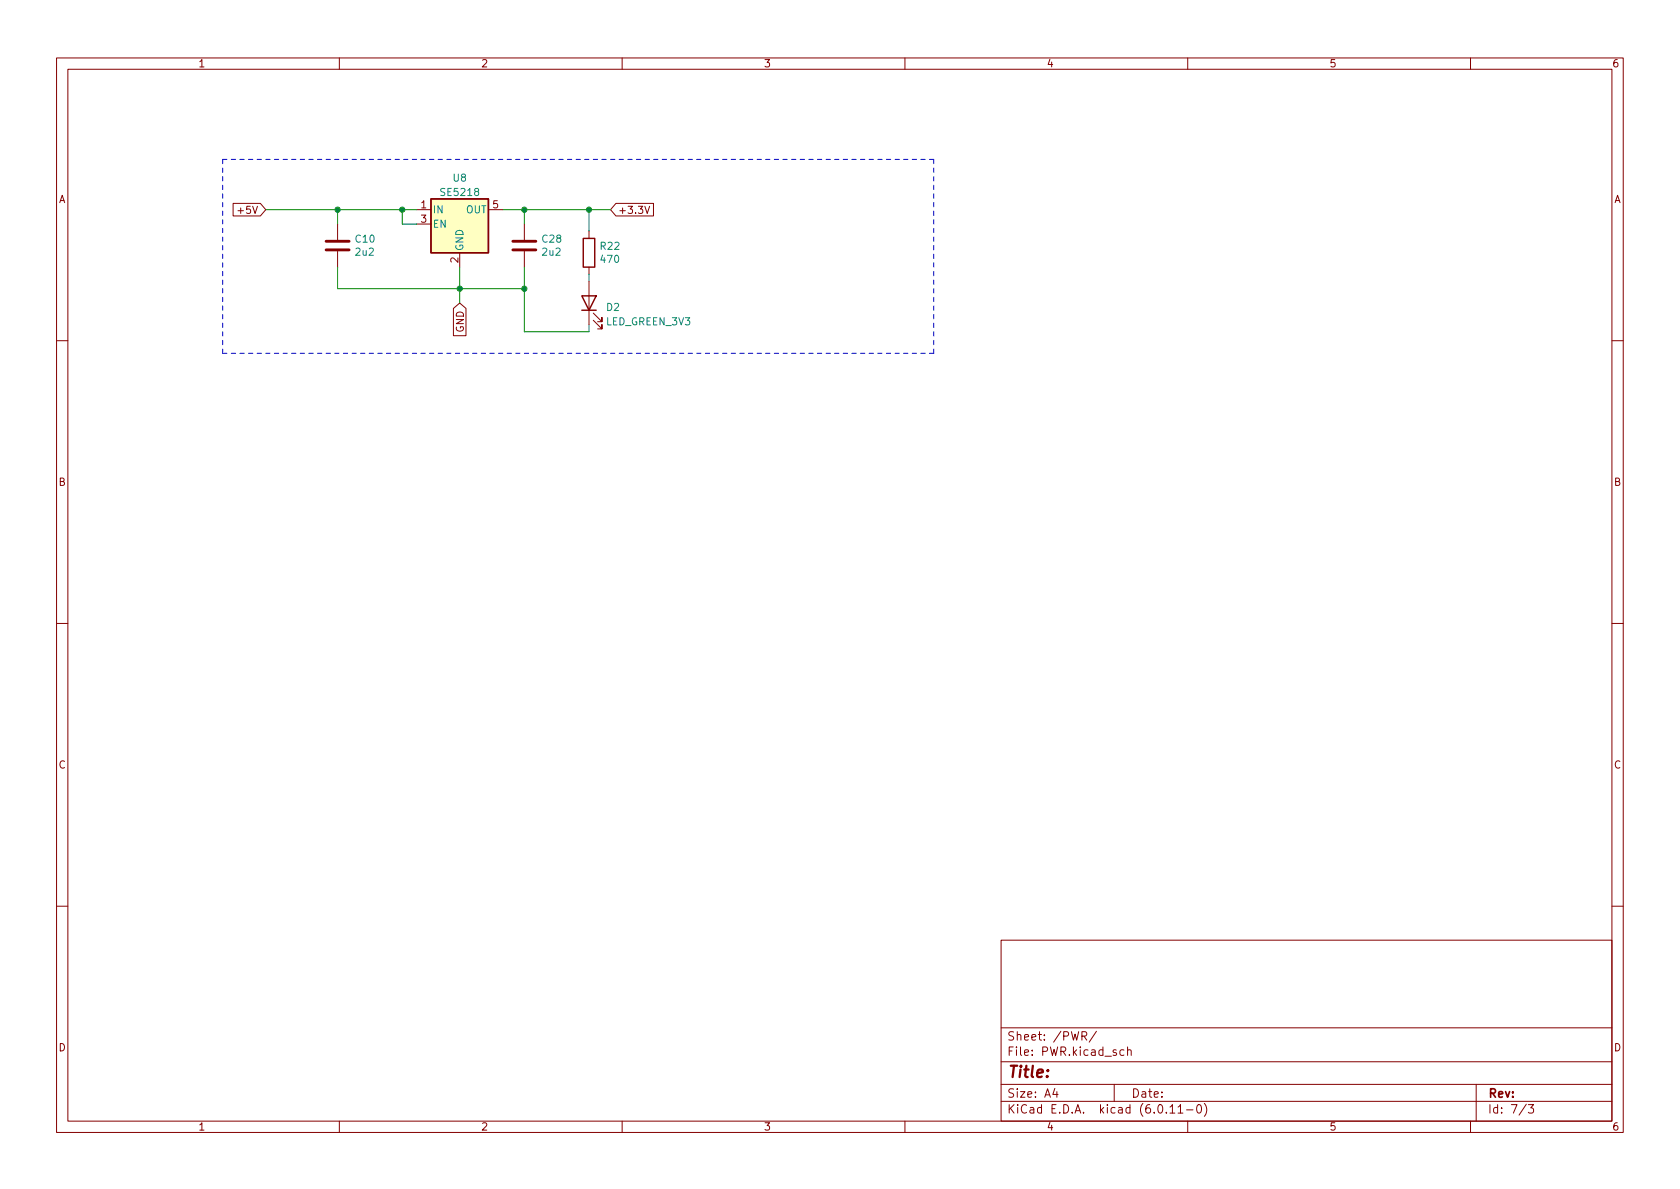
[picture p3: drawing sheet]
<svg xmlns="http://www.w3.org/2000/svg" width="297mm" height="210mm" viewBox="0 0 297 210" stroke-linecap="round" stroke-linejoin="round" font-family="sans-serif">
<g fill="none" stroke="#840000" stroke-width=".18">
<path d="M10 10.2h277v190.1h-277zM12 12.2h273v186.1h-273zM60 10.2v2M110 10.2v2M160 10.2v2M210 10.2v2M260 10.2v2M41.2 36h4.8l1 1.1-1 1.1h-4.8zM44.7 36.5l.4 1.2 .4-1.2M59.7 39.6v2.8M73.7 37.1h2.5M73.7 39.6h2.5"/>
<path d="M86.4 37.1h2.5M92.7 39.6v2.8M108.9 36h6.6v2.2h-6.6l-1-1.1zM114 36.5l.4 1.2 .5-1.2M59.7 44.4v2.8M80.2 54.5l1.1-.9 1.1 .9v4.9h-2.2zM81.3 44.7v2.5M92.7 44.4v2.8M104.1 40.9v1.3M104.1 47.2v1.3M104.1 49.8v7.6M104.9 56.6l1.5 1.6v-.8v.8h-.7"/>
<path d="M104.9 55.4l1.5 1.5v-.8v.8h-.7M10 60.2h2M285 60.2h2M10 110.2h2M285 110.2h2M10 160.2h2M177 166.3h108v32h-108zM285 160.2h2M60 198.3v2M110 198.3v2M160 198.3v2M177 194.8h108"/>
<path d="M177 191.8h108M177 187.8h108M177 181.8h108M182.5 186.5v.1M182.5 185.7v.1M184.6 183.8v.1M184.6 183v.1M193.9 182.4l-1.3 1.9M197 191.8v3M199.4 185.8l.2-.2 .3 .1 .1 .9M210 198.3v2M211.8 195.4l.1-.1a.81 .81 0 0 1 .6 .7 .81 .81 0 0 1-.3 .8h-.1a.81 .81 0 0 1-.6-.6 .81 .81 0 0 1 .3-.8z"/>
<path d="M212.9 195.1a1.72 1.72 0 0 1 0 2.3M260 198.3v2M261 191.8v6.5M270.2 195.3h1l-.6 .6 .5 .1v.7l-.2 .1h-.5l-.2-.1"/>
</g>
<path d="M76.2 35.2h10.2v9.5h-10.2zM102.9 52.3h2.5l-1.3 2.6zM102.9 54.9h2.5M103.1 42.2h2.1v5h-2.1z" fill="none" stroke="#840000" stroke-width=".25"/>
<path d="M57.7 44.2h4M57.7 42.7h4M90.7 44.2h4M90.7 42.7h4" fill="none" stroke="#840000" stroke-width=".51"/>
<path d="M76.2 35.2h10.2v9.5h-10.2z" fill="#ffffc2" stroke="#ffffc2" stroke-width=".18"/>
<path d="M84.2 33.9l-.3-.3 .1-.2 .2-.1 .3 .1 .1 .2v.1l-.6 .2-.1 .2v.2l.3 .3h.2l.2-.3v-.2l-.2-.2" fill="none" stroke="#008484" stroke-width=".18"/>
<path d="M39.4 28.2h125.7M39.4 28.2v34.3M165.1 28.2v34.3M165.1 62.5h-125.7" fill="none" stroke="#0000c2" stroke-width=".18" stroke-dasharray=".8 .8"/>
<path d="M47 37.1h26.7M59.7 37.1v2.5M71.1 37.1v2.5h2.6M88.9 37.1h19M92.7 37.1v2.5M104.1 37.1v3.8M59.7 47.2v3.8h33M81.3 47.2v6.4M92.7 47.2v11.5h11.4v-1.3M104.1 48.5v1.3" fill="none" stroke="#008400" stroke-width=".18"/>
<g fill="#008400" stroke="#008400" stroke-width=".18">
<circle cx="81.3" cy="51" r=".46"/>
<circle cx="71.1" cy="37.1" r=".46"/>
<circle cx="92.7" cy="37.1" r=".46"/>
<circle cx="104.1" cy="37.1" r=".46"/>
<circle cx="59.7" cy="37.1" r=".46"/>
<circle cx="92.7" cy="51" r=".46"/>
</g>
<text font-size="2.8" fill="#840000" x="178" y="191.2">Title:</text>
<g font-size="2.1" fill="#840000">
<text x="178" y="184.5">Sheet:</text>
<text x="186.2" y="184.5">/PWR/</text>
<text x="178" y="187.2">File:</text>
<text x="184.4" y="187.2">PWR.kicad_sch</text>
<text x="178" y="197.4">KiCad</text>
<text x="178" y="194.6">Size:</text>
<text x="184.7" y="194.6">A4</text>
<text x="185.7" y="197.4">E.D.A.</text>
<text x="194.6" y="197.4">kicad</text>
<text x="200" y="194.6">Date:</text>
<text x="201.8" y="197.4">(6.0.11-0)</text>
<text x="263" y="194.6">Rev:</text>
<text x="263" y="197.4">Id:</text>
<text x="267.1" y="197.4">7/3</text>
</g>
<g font-size="1.8" fill="#840000">
<text x="35" y="12.3">1</text>
<text x="85" y="12.3">2</text>
<text x="135" y="12.3">3</text>
<text x="185" y="12.3">4</text>
<text x="235" y="12.3">5</text>
<text x="285" y="12.3">6</text>
<text x="10.4" y="36.3">A</text>
<text x="41.7" y="38.2">+5V</text>
<text x="74.2" y="36.8">1</text>
<text x="74.2" y="39.4">3</text>
<text x="86.9" y="36.8">5</text>
<text x="109.2" y="38.2">+3.3V</text>
<text x="285.4" y="36.3">A</text>
<text x="81" y="46.6" transform="rotate(-90 81 46.6)">2</text>
<text x="82.4" y="58.9" transform="rotate(-90 82.4 58.9)">GND</text>
<text x="10.3" y="86.3">B</text>
<text x="285.3" y="86.3">B</text>
<text x="10.3" y="136.3">C</text>
<text x="285.3" y="136.3">C</text>
<text x="10.3" y="186.3">D</text>
<text x="285.3" y="186.3">D</text>
<text x="35" y="200.3">1</text>
<text x="85" y="200.3">2</text>
<text x="135" y="200.3">3</text>
<text x="185" y="200.3">4</text>
<text x="235" y="200.3">5</text>
<text x="285" y="200.3">6</text>
</g>
<g font-size="1.8" fill="#008484">
<text x="77.6" y="35">SE5218</text>
<text x="79.9" y="32.5">U8</text>
<text x="76.5" y="38.1">IN</text>
<text x="76.5" y="40.6">EN</text>
<text x="82.3" y="38.1">OUT</text>
<text x="62.6" y="43.3">C10</text>
<text x="62.6" y="45.6">2u2</text>
<text x="82.3" y="44.4" transform="rotate(-90 82.3 44.4)">GND</text>
<text x="95.6" y="43.3">C28</text>
<text x="95.6" y="45.6">2u2</text>
<text x="105.9" y="44.6">R22</text>
<text x="105.9" y="46.9">470</text>
<text x="107.1" y="55.4">D2</text>
<text x="107.1" y="57.9">LED_GREEN_3V3</text>
</g>
</svg>
